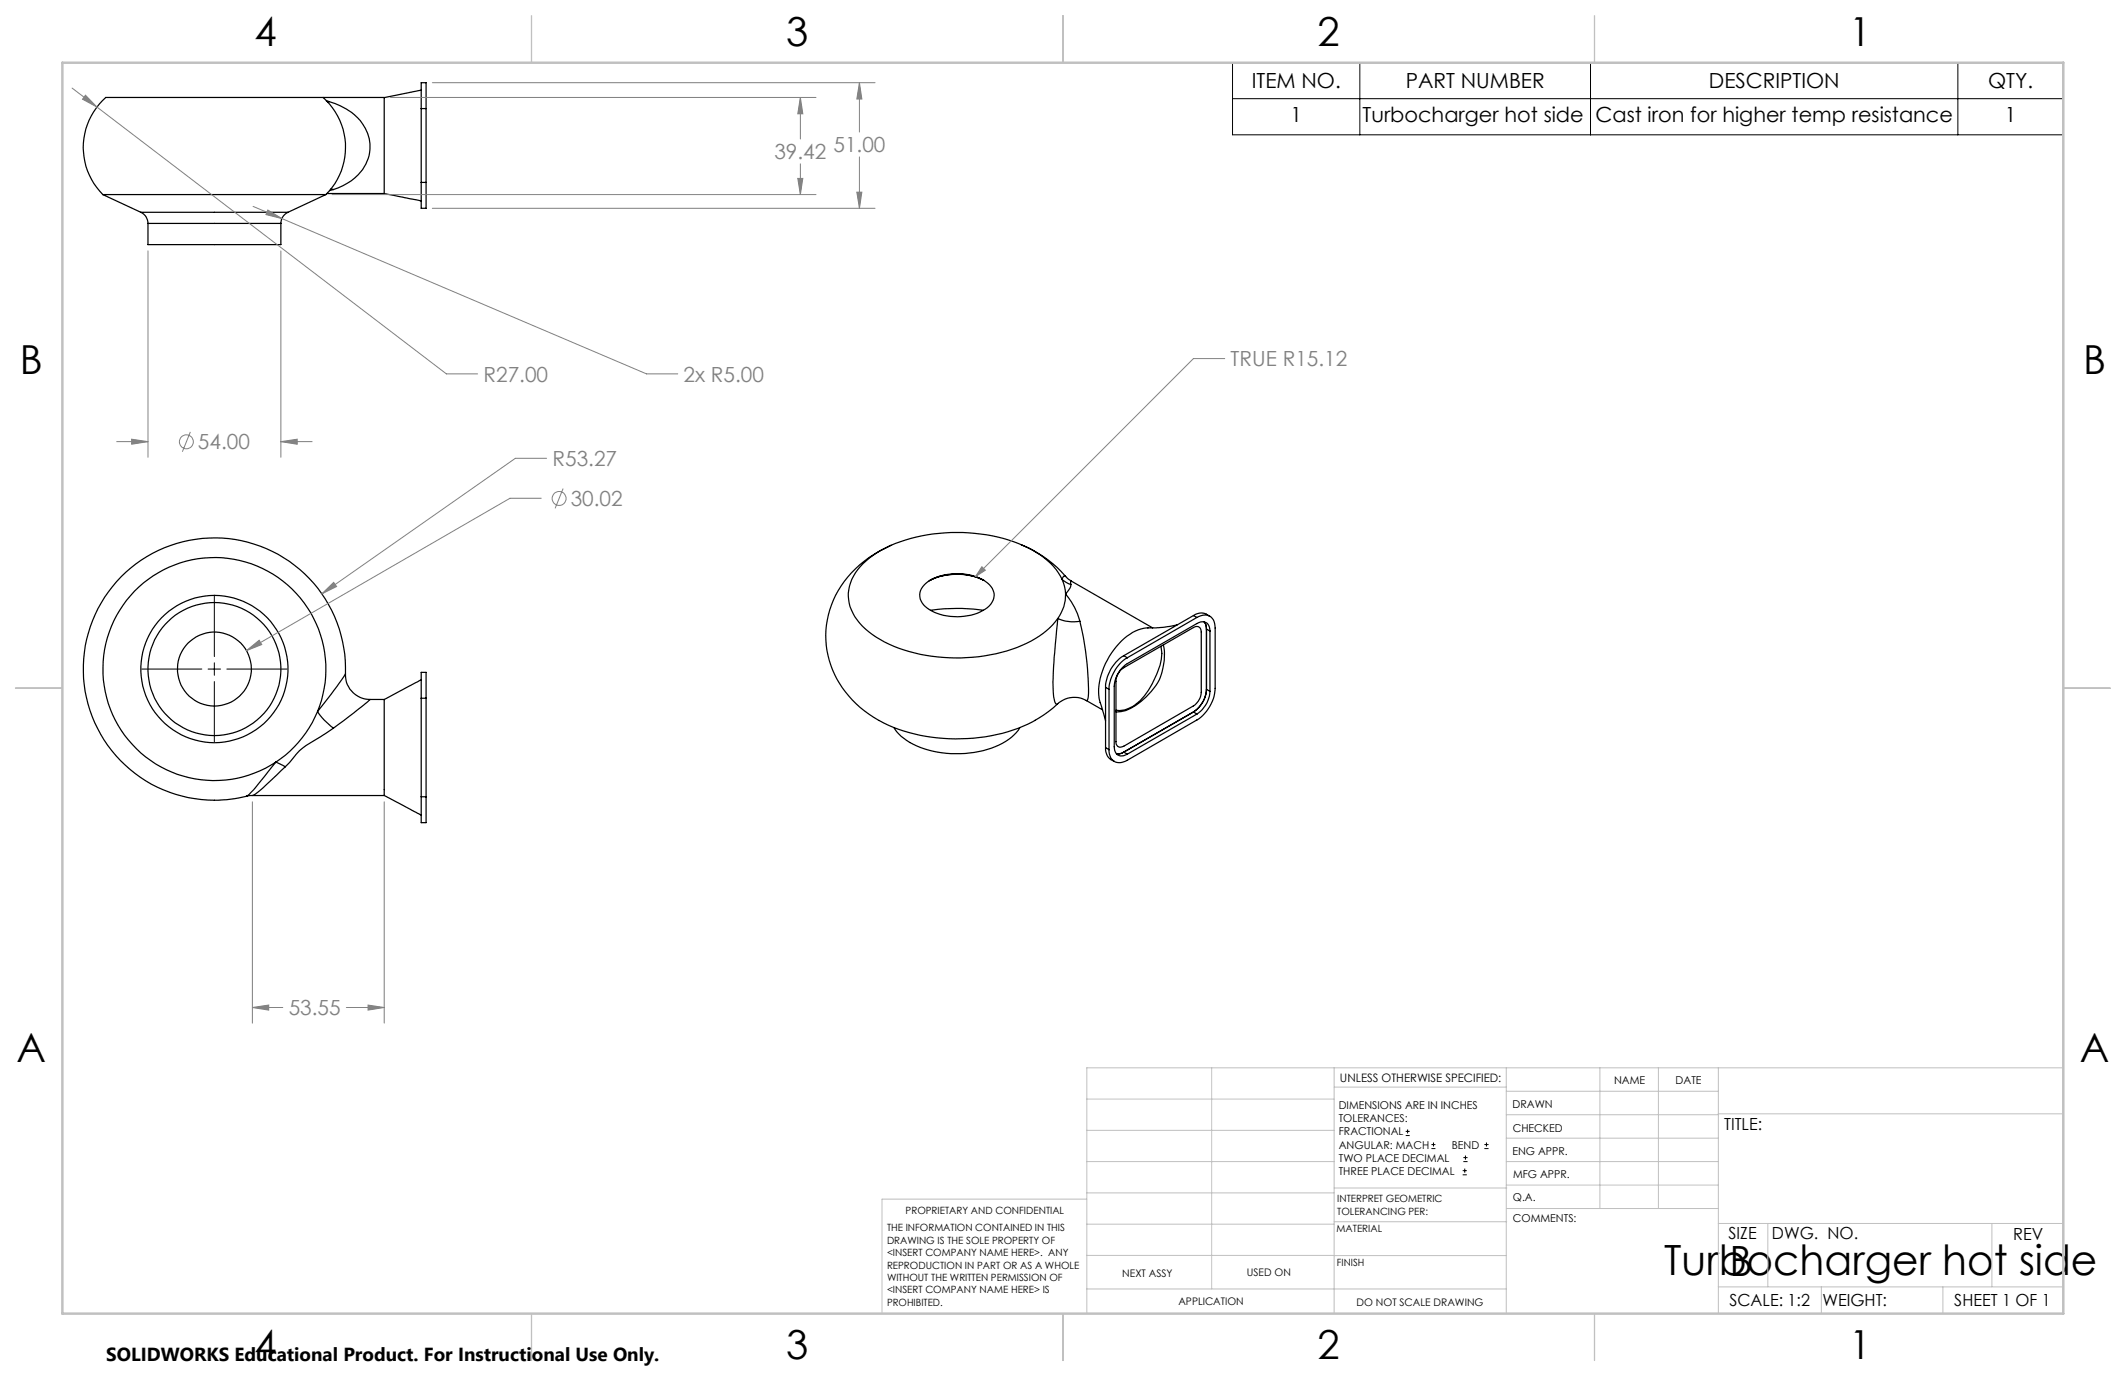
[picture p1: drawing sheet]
<svg xmlns="http://www.w3.org/2000/svg" width="432mm" height="279mm" viewBox="0 0 432 279" stroke-linecap="round" stroke-linejoin="round" font-family="sans-serif">
<g fill="none" stroke="#000" stroke-width=".25">
<path d="M65.6 19.8h-44a13.4 13.4 0 0 0-.7 19.7M65.6 19.8a13.5 13.5 0 0 1 .6 19.7M65.6 19.8h12.4v19.5h-11.6M85.5 18.3l-7.5 1.5M20.9 39.5h45.3M20.9 39.5l7.7 3.6M66.2 39.5l-7.7 3.6M66.3 20.5l.6 .1M66.9 20.6a10.8 10.8 0 0 1 8.1 7.6 8.7 8.7 0 0 1-5.3 9.5l-2 .8M66.9 20.6l-.3 .1M67.2 38.3l.5 .2M67.7 38.5l-.8 .2"/>
<path d="M78 39.3l7.5 1.5M85.5 22v-5.2h1v5.2M85.5 37v5.3h1v-5.3M85.5 22h1M85.5 37h1M85.5 22v15M86.5 22v15M28.6 43.1a2.47 2.47 0 0 1 1.5 2.3M28.6 43.1h29.9M30.1 45.4v4.3h26.9v-4.3M30.1 45.4h26.9M58.5 43.1a2.47 2.47 0 0 0-1.5 2.3"/>
<path d="M181 110.7a20.8 20.8 0 0 0-13.3 17.3 19.9 19.9 0 0 0 11.8 18.8 35.8 35.8 0 0 0 30.2-.2l.6-.3M187.6 118.9a10.4 10.4 0 0 1 9.1-2.2 6.4 6.4 0 0 1 5 3.2 3.3 3.3 0 0 1-2.1 4.1 11.5 11.5 0 0 1-11.3-.5 2.95 2.95 0 0 1-.7-4.6zM188.9 117.9a12.5 12.5 0 0 1 10.9 0M199.7 117.8a12.6 12.6 0 0 0-11 .1M207.5 110.6a23.4 23.4 0 0 1 8.9 6.5M215.7 117.7a15.5 15.5 0 0 0-8.8-7.3 35 35 0 0 0-27.9 1.3 12.4 12.4 0 0 0-6.5 7.3 8.3 8.3 0 0 0 2.6 8.1 24.4 24.4 0 0 0 14.1 6.1 33.8 33.8 0 0 0 21.1-3.5l2.2-1.6 1.3-1.2 1-1.3M215.7 117.7l.5 1.4 .2 1.5M215.7 117.7l.8 .6 1 .4M216.4 117.1l1.1 .8M216.4 117.1l-.3-.1-.4 .7M217.5 118.7a2.37 2.37 0 0 1-1.1 1.9M217.5 118.7v-.8l16.6 9.6"/>
<path d="M70.2 136.8a26.7 26.7 0 0 0-28.5-27.5 26.7 26.7 0 0 0-24.4 31.1 26.7 26.7 0 0 0 33.5 21.1h.5M70.2 136.8a5 5 0 0 0 4.9 5.2M70.2 136.8l-1.8 2.6-3.9 5.1M85.5 138l-7.5 4.1M189 123.9a37.5 37.5 0 0 1 10.7 0M214.8 125.6a8 8 0 0 0 4.5 .6M214.8 125.6l-.7 8.8a25.8 25.8 0 0 0 .2 8.2l.3 .4 .2-.1M216.4 120.6a8 8 0 0 1-1.6 5M216.4 120.6a14 14 0 0 1 2.9 5.6M219.3 126.2a53 53 0 0 1 1.6 15.7l-.1 .3h-.2M224.5 139.6l.7 .4M224.5 139.6v12.2"/>
<path d="M225.2 140v12.2M227.7 136l14.7-8.6a.96 .96 0 0 1 1.1-.1 .96 .96 0 0 1 .5 1v12.3a3.6 3.6 0 0 1-1.6 2.7l-14.2 8.2a.98 .98 0 0 1-1.1 .1 .98 .98 0 0 1-.4-1v-12.6l.3-1.1zM228.2 133.1a8 8 0 0 0-3.7 6.5M228.2 133.1l.8 .5M229 133.6a8.2 8.2 0 0 0-3.8 6.4M233.2 127.5a9 9 0 0 0-6.5 3.8 14.4 14.4 0 0 0-3.5 10.6l.2 .8M235.8 131.2a9.3 9.3 0 0 1-1.2 6.3 11.5 11.5 0 0 1-5.3 6.3l-.8 .3-1.8 .1M236.3 131a11.4 11.4 0 0 1-4.5 11.4 6.9 6.9 0 0 1-5.1 2.1M239.1 126.9l-2.9 .5-3.1 .1M242.4 125a2.6 2.6 0 0 1 3.3 .1M242.4 125l.7 .4M242.4 125l-14.2 8.1"/>
<path d="M243.1 125.4a2.27 2.27 0 0 1 2.6-.3 2.27 2.27 0 0 1 1.1 2.4v12.3a8.2 8.2 0 0 1-3.7 6.4l-14.1 8.2a2.23 2.23 0 0 1-3.5-.9l-.3-1.3M243.1 125.4l-14.1 8.2M244.6 126.3l.3 .6 .1 .8M245 140a5.8 5.8 0 0 1-2.6 4.6M245 127.7v12.3M245 127.7l.7 .4M245 140l.7 .4M245.7 128.1a1.61 1.61 0 0 0-.7-1.7 1.61 1.61 0 0 0-1.9 .2l-14.1 8.2a6 6 0 0 0-2.7 4.5v12.3a1.61 1.61 0 0 0 .8 1.7 1.61 1.61 0 0 0 1.9-.2M245.7 128.1v12.3M56 154.8l2 .9M56 154.8l-4.5 5.5-1.4 1.3M58 155.7l-1 .8a30.1 30.1 0 0 1-5.6 5h-.1"/>
<path d="M64.5 144.5a22.6 22.6 0 0 0-19.4-31.2 22.6 22.6 0 0 0-23.4 28.3 22.6 22.6 0 0 0 34.3 13.2M64.5 144.5a23.1 23.1 0 0 1-8.5 10.3M64.5 144.5a12.8 12.8 0 0 0 3.2 3.3M67.7 147.8l-2.7 1.8a16.3 16.3 0 0 0-4.9 3.6l-2.1 2.5M75.1 142h2.9v19.5h-26.7M75.1 142l-3.3 2.8-4.1 3M85.5 141.8v-5.3h1v5.3M85.5 141.8v20M85.5 141.8h1M86.5 141.8v20M181.6 147.7a11.8 11.8 0 0 0 7.9 4.8 20.4 20.4 0 0 0 15.4-2.4l1.5-1.3 .8-1.1M214.8 142.9l-1.9 1.6-2.7 1.8"/>
<path d="M220.6 142.2a5 5 0 0 0-5.8 .7M220.6 142.2l3.3 1.9M223.4 142.6l1.1 3.8M224.5 151.8a2.65 2.65 0 0 0 1.8 2.8M224.5 151.8l.7 .4M228.2 152.7l-.7 .3-.7 .1M228.2 152.7l.8 .4M242.4 144.6l-14.2 8.1M242.4 144.6l.7 .4M243.1 145l-14.1 8.1M245.7 140.4a5.8 5.8 0 0 1-2.6 4.6M78 161.5l7.5 4"/>
<path d="M85.5 161.8v5.2h1v-5.2M85.5 161.8h1"/>
<circle cx="43.5" cy="135.9" r="15"/>
<circle cx="43.5" cy="135.9" r="7.5"/>
<circle cx="43.6" cy="135.8" r="13.5"/>
</g>
<g fill="none" stroke="#808080" stroke-width=".2">
<path d="M14.6 17.9l76.1 58h6.3M17.4 19.3l2.3 2.4-2.9-1.6zM79.3 19.8h86.4M87.8 16.8h89.9M162.6 19.8l.5 3.3h-1.1zM162.6 19.8v8.4M174.6 16.8l.4 3.3h-1zM174.6 16.8v10M67.5 39.5h98.2M162 36.2h1.1l-.5 3.3zM162.6 33.3v6.2M174 39h1l-.4 3.3z"/>
<path d="M174.6 31.9v10.4M30.1 50.9v42M51.4 41.9l5.9 2.5M54.4 42.7l2.9 1.7-3.3-.8zM57 50.9v42M57.3 44.4l74 31.5h6.4M87.8 42.3h89.9M248.7 72.8h-6.3l-44.3 44.3M23.7 89.7h6.4M26.7 89.2l3.4 .5-3.4 .5zM38.7 87.7l-1.7 4M57 89.7l3.4-.5v1z"/>
<path d="M57 89.7h6.4M111 93.1h-6.3l-39.3 27.5M114.4 99.2l-1.7 4M109.9 101.2h-6.3l-53.5 30.9M199.4 115.1l.7 .7-2 1.3zM50.1 132.1l2.5-2.1 .6 .9zM65.4 120.6l2.4-2.3 .6 .8zM51.3 162.8v45M78 162.8v45M51.3 204.6l3.3-.5v1zM51.3 204.6h6.1M70.3 204.6h7.7"/>
<path d="M74.8 204.1l3.2 .5-3.2 .5z"/>
<circle cx="37.9" cy="89.7" r="1.41"/>
<circle cx="113.6" cy="101.2" r="1.41"/>
</g>
<g fill="none" stroke="#000" stroke-width=".2">
<path d="M250.3 12.7h168.8v14.7h-168.8zM276.2 12.7v14.7M323 12.7v14.7M397.7 12.7v14.7M250.3 20h168.8M28.8 135.9h12.2M42.3 135.9h2.5M43.5 121.1v12.2M43.5 134.6v2.5M43.5 138.4v12.2M46.1 135.9h12.2M285.5 230.6h.8"/>
<path d="M285.5 229.7h.8M285.9 229.3v.9M290.7 233.2h.8M290.7 232.4h.8M291.1 232v.8M297.1 238.5h.8M297.1 237.7h.8M297.2 235.9h.9M297.2 235.1h.9M297.5 237.3v.8M297.6 234.6v.9M301.5 233.2h.8"/>
<path d="M301.5 232.4h.8M301.9 232v.8"/>
</g>
<g fill="none" stroke="#c0c0c0" stroke-width=".2">
<path d="M246.1 216.8v44.9M271 216.8v49.9M305.9 216.8v49.9M324.9 216.8v28.6M336.8 216.8v28.6M349 216.8v49.9M419.1 216.8h-198.4v49.9M220.7 235.9h50.3M220.7 229.5h50.3M220.7 223.2h50.3M271 220.7h34.9M305.9 231.1h43.1"/>
<path d="M305.9 226.3h43.1M305.9 221.6h43.1M305.9 235.9h43.1M349 226.2h70.1M220.7 248.6h50.3M220.7 242.2h50.3M220.7 254.9h50.3M220.7 243.5h-41.6v23.2M271 255h34.9M271 248.1h35M271 241.2h35M305.9 240.6h43.1"/>
<path d="M306 245.4h43M349 248.4h70.1M359.1 248.4v12.9M404.6 248.4v12.9M220.7 261.7h85.2M349 261.3h70.1M369.9 261.3v5.4M394.6 261.3v5.4"/>
</g>
<path d="M107.9 3.2v9.5M215.9 3.2v9.5M323.8 3.2v9.5M3.1 139.7h9.6M419.1 139.7h9.5M107.9 266.7v9.6M215.9 266.7v9.6M323.8 266.7v9.6" fill="none" stroke="#c0c0c0" stroke-width=".25"/>
<path d="M12.7 12.7h406.4v254h-406.4z" fill="none" stroke="#c0c0c0" stroke-width=".5"/>
<path d="M57 89.7l3.4-.5v1zM26.7 89.2l3.4 .5-3.4 .5zM162.6 19.8l.5 3.3h-1.1zM162 36.2h1.1l-.5 3.3zM174.6 16.8l.4 3.3h-1zM174 39h1l-.4 3.3zM17.4 19.3l-.6 .8 2.9 1.6zM54.4 42.7l-.4 .9 3.3 .8zM50.1 132.1l3.1-1.2-.6-.9zM51.3 204.6l3.3-.5v1zM74.8 204.1l3.2 .5-3.2 .5zM65.4 120.6l3-1.5-.6-.8zM199.4 115.1l-1.3 2 2-1.3z" fill="#808080"/>
<g font-size="8.5">
<text x="338" y="258.9">Turbocharger hot side</text>
<text x="351.3" y="259">B</text>
</g>
<g font-size="8.1">
<text x="51.7" y="9.3">4</text>
<text x="159.7" y="9.3">3</text>
<text x="267.6" y="9.3">2</text>
<text x="375.6" y="9.3">1</text>
<text x="4" y="76">B</text>
<text x="423.1" y="76">B</text>
<text x="3.3" y="215.7">A</text>
<text x="422.4" y="215.7">A</text>
<text x="51.7" y="276">4</text>
<text x="159.7" y="276">3</text>
<text x="267.6" y="276">2</text>
<text x="375.6" y="276">1</text>
</g>
<g font-size="4.2">
<text x="254.2" y="17.9">ITEM NO.</text>
<text x="285.5" y="17.9">PART NUMBER</text>
<text x="347.1" y="17.9">DESCRIPTION</text>
<text x="403.8" y="17.9">QTY.</text>
<text x="262.1" y="24.8">1</text>
<text x="276.7" y="24.8">Turbocharger hot side</text>
<text x="324.1" y="24.8">Cast iron for higher temp resistance</text>
<text x="407.2" y="24.8">1</text>
</g>
<g font-size="4.2" fill="#808080">
<text x="157.3" y="32.3">39.42</text>
<text x="169.3" y="30.9">51.00</text>
<text x="98.2" y="77.5">R27.00</text>
<text x="138.8" y="77.5">2x R5.00</text>
<text x="249.9" y="74.4">TRUE R15.12</text>
<text x="40.2" y="91.2">54.00</text>
<text x="112.2" y="94.6">R53.27</text>
<text x="115.9" y="102.8">30.02</text>
<text x="58.6" y="206.2">53.55</text>
</g>
<text font-size="3.8" x="21.6" y="276.3">SOLIDWORKS Educational Product. For Instructional Use Only.</text>
<g font-size="3.4">
<text x="350.2" y="229.5">TITLE:</text>
<text x="351.1" y="251.6">SIZE</text>
<text x="359.9" y="251.6">DWG. NO.</text>
<text x="408.9" y="251.7">REV</text>
<text x="351.2" y="265.2">SCALE: 1:2</text>
<text x="370.1" y="265.3">WEIGHT:</text>
<text x="396.9" y="265.2">SHEET 1 OF 1</text>
</g>
<text font-size="2.4" x="272.2" y="219.7">UNLESS OTHERWISE SPECIFIED:</text>
<g font-size="2.2">
<text x="327.8" y="220.1">NAME</text>
<text x="340.3" y="220.2">DATE</text>
<text x="271.9" y="225.3">DIMENSIONS ARE IN INCHES</text>
<text x="271.9" y="227.9">TOLERANCES:</text>
<text x="307.2" y="224.9">DRAWN</text>
<text x="271.9" y="230.6">FRACTIONAL</text>
<text x="271.9" y="233.2">ANGULAR: MACH</text>
<text x="294.9" y="233.2">BEND</text>
<text x="307.3" y="229.8">CHECKED</text>
<text x="271.9" y="235.9">TWO PLACE DECIMAL</text>
<text x="271.9" y="238.5">THREE PLACE DECIMAL</text>
<text x="307.2" y="234.4">ENG APPR.</text>
<text x="307.3" y="239.2">MFG APPR.</text>
<text x="307.3" y="243.9">Q.A.</text>
<text x="307.3" y="248.1">COMMENTS:</text>
</g>
<g font-size="2.1">
<text x="227.9" y="259.2">NEXT ASSY</text>
<text x="253.3" y="259.2">USED ON</text>
<text x="239.3" y="265">APPLICATION</text>
<text x="275.5" y="265.1">DO NOT SCALE DRAWING</text>
</g>
<g font-size="2">
<text x="271.6" y="244.1">INTERPRET GEOMETRIC</text>
<text x="180.2" y="250">THE INFORMATION CONTAINED IN THIS</text>
<text x="183.9" y="246.4">PROPRIETARY AND CONFIDENTIAL</text>
<text x="271.5" y="250.2">MATERIAL</text>
<text x="271.6" y="246.6">TOLERANCING PER:</text>
<text x="180.2" y="252.5">DRAWING IS THE SOLE PROPERTY OF</text>
<text x="180.2" y="255.1">&lt;INSERT COMPANY NAME HERE&gt;. ANY</text>
<text x="180.2" y="257.6">REPRODUCTION IN PART OR AS A WHOLE</text>
<text x="271.5" y="257">FINISH</text>
<text x="180.2" y="260.1">WITHOUT THE WRITTEN PERMISSION OF</text>
<text x="180.2" y="262.6">&lt;INSERT COMPANY NAME HERE&gt; IS</text>
<text x="180.2" y="265.2">PROHIBITED.</text>
</g>
</svg>
